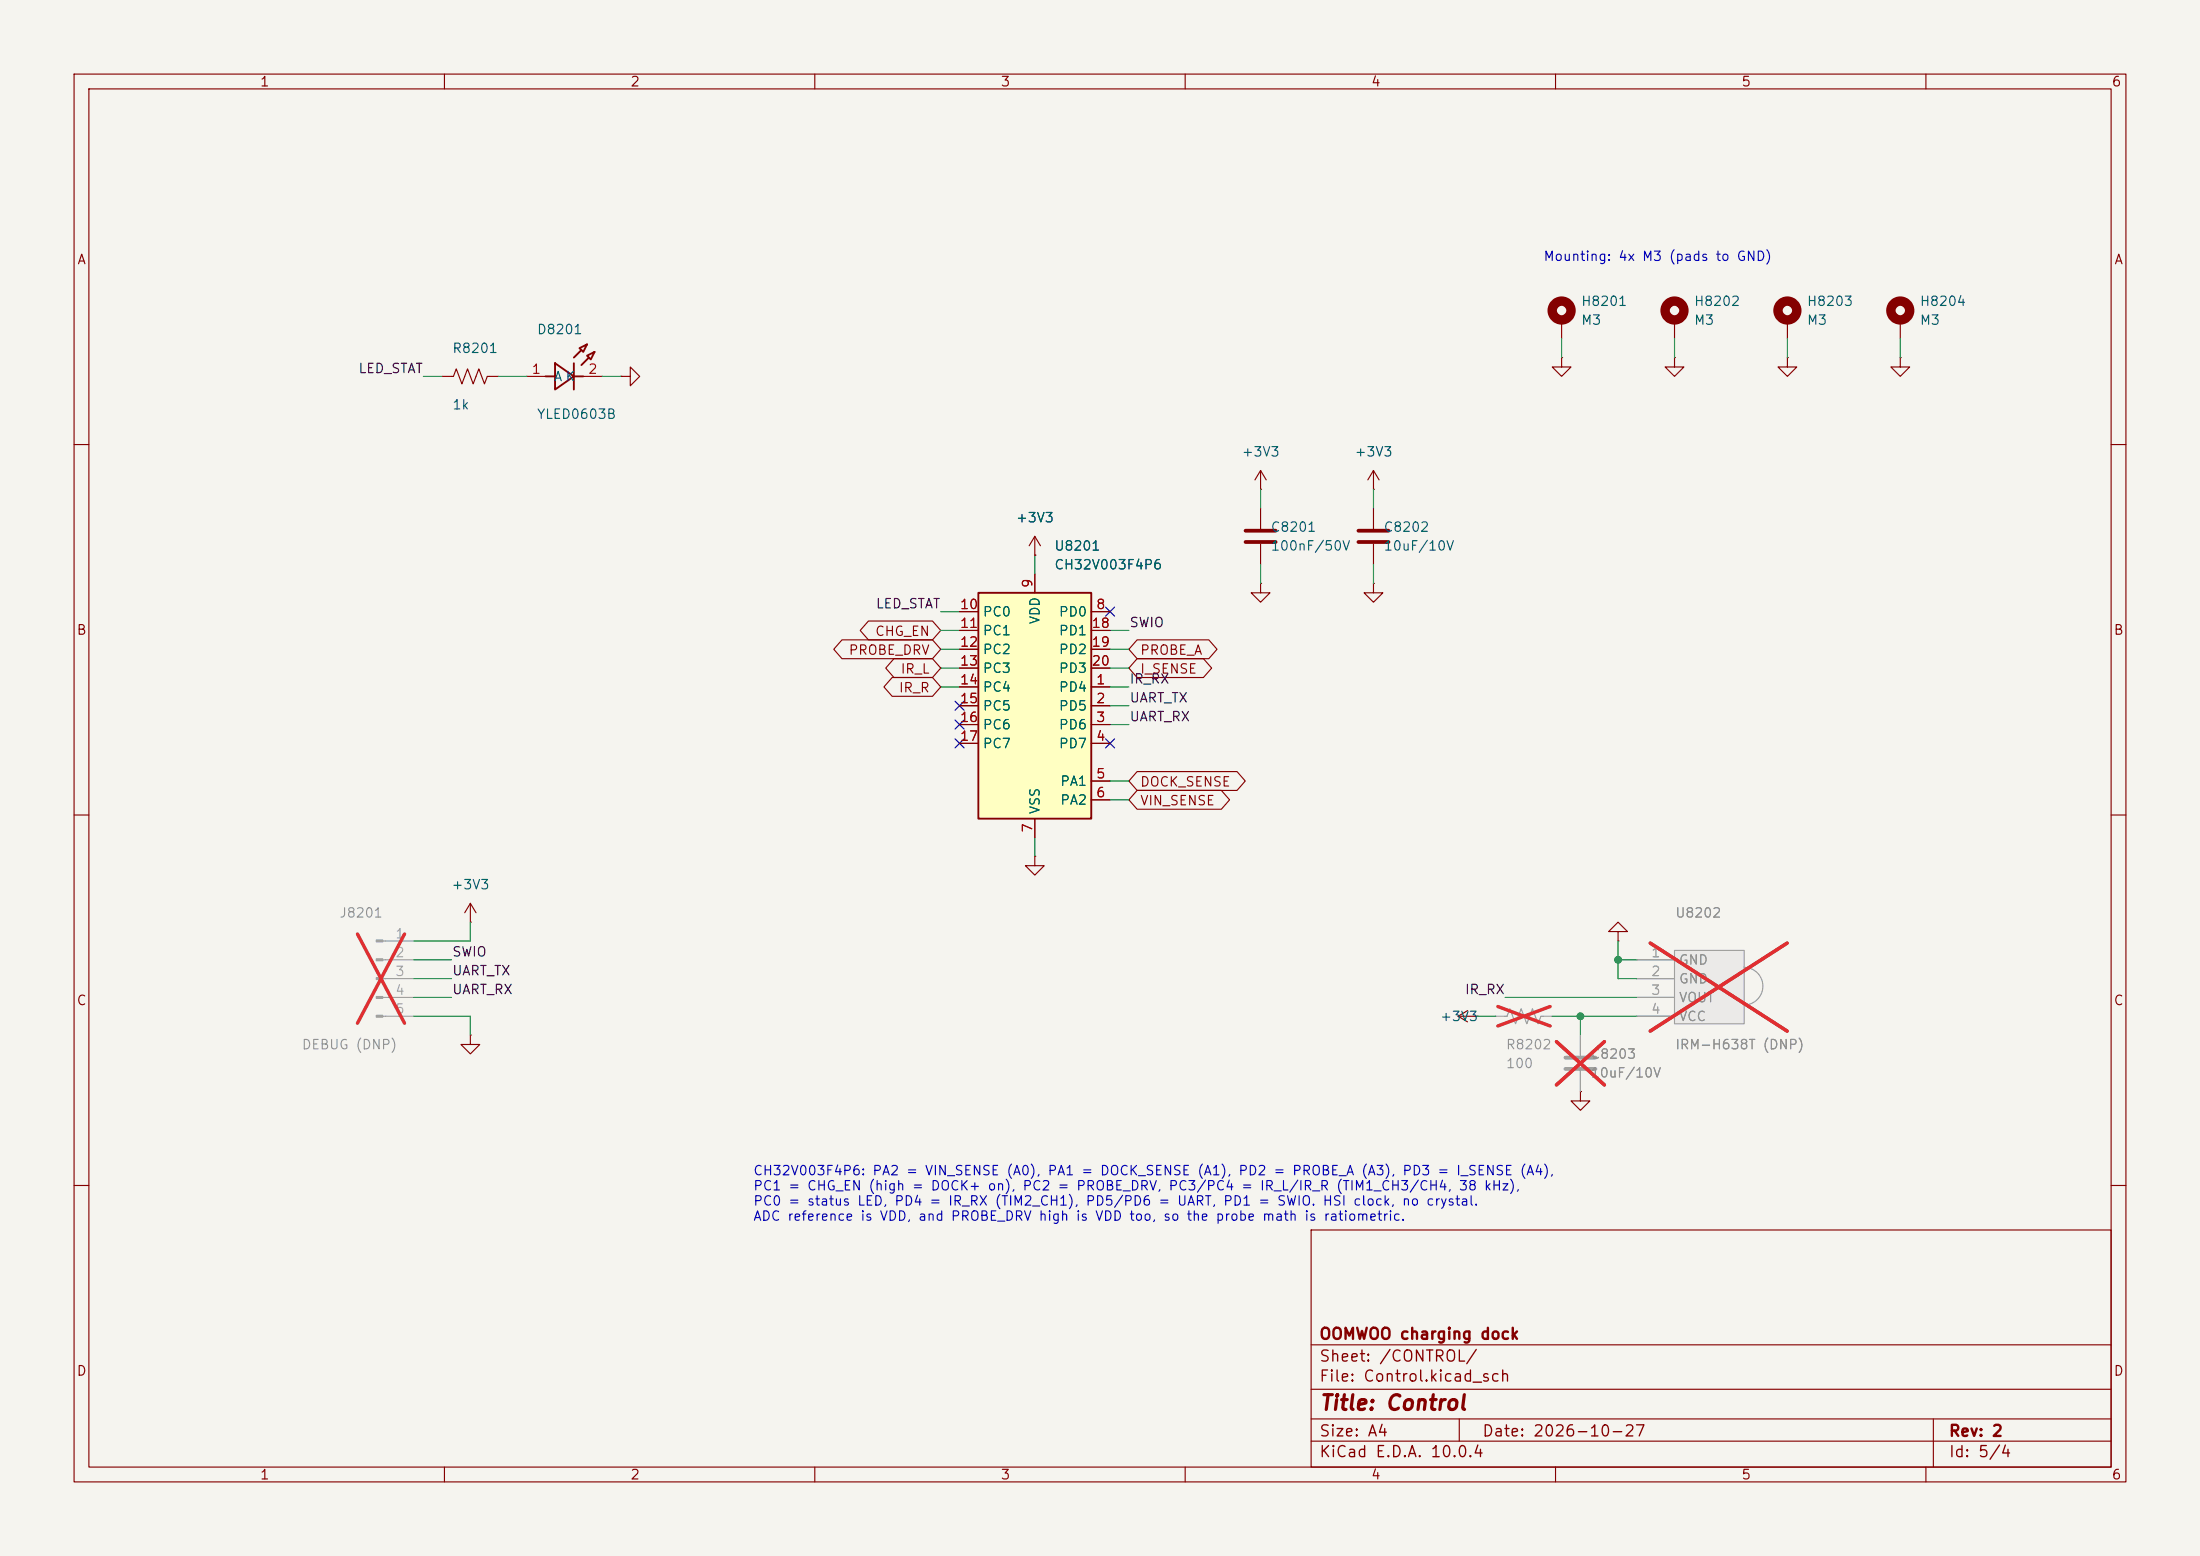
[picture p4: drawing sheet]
<svg xmlns="http://www.w3.org/2000/svg" width="297mm" height="210mm" viewBox="0 0 297 210" stroke-linecap="round" stroke-linejoin="round" font-family="sans-serif">
<path d="M0 0h297v210h-297z" fill="#f5f4ef" stroke="#f5f4ef" stroke-width=".14"/>
<g fill="none" stroke="#840000" stroke-width=".15">
<path d="M10 10h277v190h-277zM12 12h273v186h-273zM60 10v2M110 10v2M160 10v2M210 10v2M260 10v2M210.8 43.2v2.5M226.1 48.3v1.2h1.2l-1.2 1.3-1.3-1.3h1.3M226.1 48.3h.1M256.5 48.3v1.2h1.3l-1.3 1.3-1.2-1.3h1.2M256.5 48.3h.1"/>
<path d="M10 60h2M170.2 66h.1M170.2 78.7v1.3h1.2l-1.2 1.3-1.3-1.3h1.3M170.2 78.7h.1M170.2 63.5v2.5M170.2 68.6v2.8M170.2 73.4v2.8M170.2 63.5l-.8 1.3M170.2 63.5l.7 1.3M285 60h2M10 110h2M285 110h2"/>
<path d="M213.4 147.3v1.3h1.2l-1.2 1.3-1.3-1.3h1.3M213.4 147.3h.1M10 160h2M177 166h108v32h-108zM285 160h2M60 198v2M110 198v2M160 198v2M177 194.5h108M177 191.5h108M177 187.5h108M177 181.5h108"/>
<path d="M197 191.5v3M210 198v2M260 198v2M261 191.5v6.5"/>
</g>
<circle cx="210.8" cy="41.9" r="1.27" fill="none" stroke="#840000" stroke-width="1.3"/>
<path d="M168.1 71.6h4.1M168.1 73.2h4.1" fill="none" stroke="#840000" stroke-width=".51"/>
<path d="M226.1 128.3h9.4v9.9h-9.4z" fill="#ebeae8"/>
<path d="M201.9 137.2h1.6l.3-1.1 .8 2.1 .8-2.1 .7 2.1 .8-2.1 .7 2.1 .4-1h1.5M213.4 139.7v2.8M221 129.5h5.1M221 132.1h5.1M221 134.6h5.1M221 137.2h5.1M226.1 128.3h9.4v9.9h-9.4zM235.5 130.6a2.54 2.54 0 0 1 2.5 2.5 2.54 2.54 0 0 1-2.5 2.5M213.4 144.5v2.8" fill="none" stroke="#9c9b98" stroke-width=".15"/>
<path d="M202.2 135.8l7.1 2.7M209.3 135.8l-7.1 2.7M222.8 127.3l18.5 11.9M241.3 127.3l-18.5 11.9M210.1 140.6l6.5 5.8M216.6 140.6l-6.5 5.8" fill="none" stroke="#e12e31" stroke-width=".46"/>
<path d="M211.3 142.7h4.1M211.3 144.3h4.1" fill="none" stroke="#9c9b98" stroke-width=".51"/>
<g fill="none" stroke="#840000" stroke-width=".15">
<path d="M59.7 50.8h1.5l.4-1 .8 2 .7-2 .8 2 .7-2 .8 2 .4-1h1.5M83.8 50.8h1.3v-1.3l1.3 1.3-1.3 1.3v-1.3M83.8 50.8h.1M210.8 48.3v1.2h1.3l-1.3 1.3-1.3-1.3h1.3M210.8 48.3h.1M226.1 43.2v2.5M241.3 48.3v1.2h1.3l-1.3 1.3-1.3-1.3h1.3M241.3 48.3h.1M241.3 43.2v2.5M256.5 43.2v2.5M185.4 78.7v1.3h1.3l-1.3 1.3-1.3-1.3h1.3M185.4 78.7h.1"/>
<path d="M185.4 66h.1M185.4 63.5l-.7 1.3M185.4 63.5l.8 1.3M185.4 63.5v2.5M185.4 68.6v2.8M185.4 73.4v2.8M139.7 115.6v1.2h1.3l-1.3 1.3-1.3-1.3h1.3M139.7 115.6h.1M63.5 139.7v1.3h1.3l-1.3 1.2-1.3-1.2h1.3M63.5 139.7h.1M63.5 124.5h.1M63.5 121.9l-.8 1.3"/>
<path d="M63.5 121.9l.8 1.3M63.5 121.9v2.6M196.8 137.2l1.3 .7M196.8 137.2h2.6M198.1 136.4l-1.3 .8M199.4 137.2h.1M218.4 125.7h1.3l-1.3-1.2-1.2 1.2h1.2v1.3M218.4 127h.1"/>
</g>
<g fill="none" stroke="#840000" stroke-width="1.3">
<circle cx="226.1" cy="41.9" r="1.27"/>
<circle cx="241.3" cy="41.9" r="1.27"/>
<circle cx="256.5" cy="41.9" r="1.27"/>
</g>
<path d="M183.4 71.6h4.1M183.4 73.2h4.1" fill="none" stroke="#840000" stroke-width=".51"/>
<path d="M132.1 80h15.2v30.5h-15.2z" fill="#ffffc2"/>
<path d="M73.7 50.8h1.2M74.9 49l2.6 1.8-2.6 1.8zM77.5 50.8h1.2M77.5 49v3.6M78.2 47l1-.5-.5 1zM78.5 47.2l-1 1.1M79.2 48l1.1-.5-.5 1zM79.5 48.3l-1 1M132.1 80h15.2v30.5h-15.2z" fill="none" stroke="#840000" stroke-width=".25"/>
<g fill="none" stroke="#840000" stroke-width=".15">
<path d="M71.1 50.8h2.6M78.7 50.8h2.6M139.7 74.9h.1M139.7 72.4v2.5M139.7 77.5v2.5M139.7 72.4l-.8 1.3M139.7 72.4l.8 1.3M113.7 86.4h12.2l1.1 1.2-1.1 1.3h-12.2l-1.1-1.3zM117.2 83.8h8.7l1.1 1.3-1.1 1.3h-8.7l-1.1-1.3zM120.4 91.4h5.5l1.1 1.3-1.1 1.3h-5.5l-1.1-1.3zM120.7 88.9h5.2l1.1 1.3-1.1 1.2h-5.2l-1.1-1.2zM129.5 92.7h2.6"/>
<path d="M129.5 95.3h2.6M129.5 97.8h2.6M129.5 82.6h2.6M129.5 85.1h2.6M129.5 87.6h2.6M129.5 90.2h2.6M147.3 92.7h2.6M147.3 95.3h2.6M147.3 97.8h2.6M147.3 82.6h2.6M147.3 85.1h2.6M147.3 87.6h2.6"/>
<path d="M147.3 90.2h2.6M153.5 86.4h9.7l1.1 1.2-1.1 1.3h-9.7l-1.1-1.3zM153.5 88.9h9l1.1 1.3-1.1 1.2h-9l-1.1-1.2zM129.5 100.3h2.6M139.7 110.5v2.5M147.3 100.3h2.6M147.3 105.4h2.6M147.3 108h2.6M153.5 106.7h11.4l1.1 1.3-1.1 1.2h-11.4l-1.1-1.2zM153.5 104.1h13.5l1.1 1.3-1.1 1.3h-13.5l-1.1-1.3zM213.4 147.3h.1"/>
</g>
<g fill="#9c9b98" stroke="#9c9b98" stroke-width=".15">
<path d="M50.8 126.9h.9v.2h-.9z"/>
<path d="M50.8 129.4h.9v.3h-.9z"/>
<path d="M50.8 132h.9v.2h-.9z"/>
<path d="M50.8 134.5h.9v.2h-.9z"/>
<path d="M50.8 137h.9v.3h-.9z"/>
</g>
<path d="M51.7 127h4.2M51.7 129.5h4.2M51.7 132.1h4.2M51.7 134.6h4.2M51.7 137.2h4.2M213.4 139.7v2.8M221 129.5h5.1M221 132.1h5.1M221 134.6h5.1M221 137.2h5.1M213.4 144.5v2.8" fill="none" stroke="#9c9b98" stroke-width=".15"/>
<path d="M48.3 126.1l6.3 12M54.6 126.1l-6.3 12M222.8 127.3l18.5 11.9M241.3 127.3l-18.5 11.9M210.1 140.6l6.5 5.8M216.6 140.6l-6.5 5.8" fill="none" stroke="#e12e31" stroke-width=".46"/>
<g fill="none" stroke="#009600" stroke-width=".15">
<path d="M57.1 50.8h2.6M67.3 50.8h3.8M81.3 50.8h2.5M210.8 45.7v2.6M226.1 45.7v2.6M241.3 45.7v2.6M256.5 45.7v2.6M139.7 74.9v2.6M170.2 66v2.6M170.2 76.2v2.5M185.4 66v2.6M185.4 76.2v2.5"/>
<path d="M127 90.2h2.5M127 92.7h2.5M127 87.6h2.5M127 85.1h2.5M127 82.6h2.5M149.9 90.2h2.5M149.9 92.7h2.5M149.9 95.3h2.5M149.9 97.8h2.5M149.9 87.6h2.5M149.9 85.1h2.5M139.7 113v2.6"/>
<path d="M149.9 105.4h2.5M149.9 108h2.5M55.9 129.5h5.1M55.9 137.2h7.6v2.5M55.9 134.6h5.1M55.9 132.1h5.1M63.5 124.5v2.5h-7.6M199.4 137.2h2.5M203.2 134.6h17.8M209.5 137.2h11.5M213.4 137.2v2.5M218.4 129.5h2.6"/>
<path d="M218.4 127v5.1h2.6"/>
</g>
<path d="M128.9 94.6l1.2 1.3M128.9 97.2l1.2 1.2M128.9 99.7l1.2 1.2M130.1 94.6l-1.2 1.3M130.1 97.2l-1.2 1.2M130.1 99.7l-1.2 1.2M149.3 81.9l1.2 1.3M149.3 99.7l1.2 1.2M150.5 81.9l-1.2 1.3M150.5 99.7l-1.2 1.2" fill="none" stroke="#000084" stroke-width=".15"/>
<g fill="#009600" stroke="#009600" stroke-width=".14">
<circle cx="213.4" cy="137.2" r=".46"/>
<circle cx="218.4" cy="129.5" r=".46"/>
</g>
<text font-size="2" fill="#840000" x="178" y="190.8">Title: Control</text>
<g font-size="1.5" fill="#840000">
<text x="178" y="184.2">Sheet: /CONTROL/</text>
<text x="178" y="181.2">OOMWOO charging dock</text>
<text x="178" y="186.9">File: Control.kicad_sch</text>
<text x="178" y="197.1">KiCad E.D.A. 10.0.4</text>
<text x="178" y="194.3">Size: A4</text>
<text x="200" y="194.3">Date: 2026-10-27</text>
<text x="263" y="194.3">Rev: 2</text>
<text x="263" y="197.1">Id: 5/4</text>
</g>
<g font-size="1.3" fill="#840000">
<text x="35" y="12">1</text>
<text x="85" y="12">2</text>
<text x="135" y="12">3</text>
<text x="185" y="12">4</text>
<text x="235" y="12">5</text>
<text x="285" y="12">6</text>
<text x="10.3" y="36">A</text>
<text x="285.3" y="36">A</text>
<text x="10.3" y="86">B</text>
<text x="114.5" y="88.7">PROBE_DRV</text>
<text x="118.1" y="86.2">CHG_EN</text>
<text x="153.8" y="88.7">PROBE_A</text>
<text x="285.3" y="86">B</text>
<text x="121.3" y="93.8">IR_R</text>
<text x="121.5" y="91.2">IR_L</text>
<text x="153.8" y="91.2">I_SENSE</text>
<text x="153.8" y="106.5">DOCK_SENSE</text>
<text x="153.8" y="109">VIN_SENSE</text>
<text x="10.3" y="136">C</text>
<text x="285.3" y="136">C</text>
<text x="10.3" y="186">D</text>
<text x="285.3" y="186">D</text>
<text x="35" y="200">1</text>
<text x="85" y="200">2</text>
<text x="135" y="200">3</text>
<text x="185" y="200">4</text>
<text x="235" y="200">5</text>
<text x="285" y="200">6</text>
</g>
<g font-size="1.3" fill="#0000c2">
<text x="208.3" y="35.5">Mounting: 4x M3 (pads to GND)</text>
<text x="101.6" y="158.9">CH32V003F4P6: PA2 = VIN_SENSE (A0), PA1 = DOCK_SENSE (A1), PD2 = PROBE_A (A3), PD3 = I_SENSE (A4),</text>
<text x="101.6" y="161">PC1 = CHG_EN (high = DOCK+ on), PC2 = PROBE_DRV, PC3/PC4 = IR_L/IR_R (TIM1_CH3/CH4, 38 kHz),</text>
<text x="101.6" y="163">PC0 = status LED, PD4 = IR_RX (TIM2_CH1), PD5/PD6 = UART, PD1 = SWIO. HSI clock, no crystal.</text>
<text x="101.6" y="165.1">ADC reference is VDD, and PROBE_DRV high is VDD too, so the probe math is ratiometric.</text>
</g>
<g font-size="1.3" fill="#006464">
<text x="213.4" y="41.6">H8201</text>
<text x="228.6" y="41.6">H8202</text>
<text x="243.8" y="41.6">H8203</text>
<text x="259.1" y="41.6">H8204</text>
<text x="61" y="48">R8201</text>
<text x="72.4" y="45.4">D8201</text>
<text x="213.4" y="44.2">M3</text>
<text x="228.6" y="44.2">M3</text>
<text x="243.8" y="44.2">M3</text>
<text x="259.1" y="44.2">M3</text>
<text x="74.7" y="51.8">A K</text>
<text x="61" y="55.6">1k</text>
<text x="72.4" y="56.9">YLED0603B</text>
<text x="167.5" y="61.9">+3V3</text>
<text x="182.8" y="61.9">+3V3</text>
<text x="137.1" y="70.8">+3V3</text>
<text x="142.2" y="74.6">U8201</text>
<text x="142.2" y="77.2">CH32V003F4P6</text>
<text x="171.5" y="72.1">C8201</text>
<text x="171.5" y="74.6">100nF/50V</text>
<text x="186.7" y="74.6">10uF/10V</text>
<text x="186.7" y="72.1">C8202</text>
<text x="132.6" y="83.5">PC0</text>
<text x="142.9" y="83.5">PD0</text>
<text x="132.6" y="86.1">PC1</text>
<text x="132.6" y="88.6">PC2</text>
<text x="140.7" y="84.3" transform="rotate(-90 140.7 84.3)">VDD</text>
<text x="142.9" y="86.1">PD1</text>
<text x="142.9" y="88.6">PD2</text>
<text x="132.6" y="91.1">PC3</text>
<text x="132.6" y="93.7">PC4</text>
<text x="142.9" y="93.7">PD4</text>
<text x="142.9" y="91.1">PD3</text>
<text x="132.6" y="96.2">PC5</text>
<text x="132.6" y="98.8">PC6</text>
<text x="132.6" y="101.3">PC7</text>
<text x="142.9" y="96.2">PD5</text>
<text x="142.9" y="98.8">PD6</text>
<text x="142.9" y="101.3">PD7</text>
<text x="143" y="106.4">PA1</text>
<text x="140.7" y="110" transform="rotate(-90 140.7 110)">VSS</text>
<text x="143" y="108.9">PA2</text>
<text x="60.9" y="120.4">+3V3</text>
<text x="194.3" y="138.1">+3V3</text>
</g>
<g font-size="1.3" fill="#0f0f0f">
<text x="48.3" y="50.7">LED_STAT</text>
<text x="118.1" y="82.4">LED_STAT</text>
<text x="152.4" y="85">SWIO</text>
<text x="152.4" y="92.6">IR_RX</text>
<text x="152.4" y="95.1">UART_TX</text>
<text x="152.4" y="97.7">UART_RX</text>
<text x="61" y="129.4">SWIO</text>
<text x="61" y="132">UART_TX</text>
<text x="61" y="134.5">UART_RX</text>
<text x="197.7" y="134.5">IR_RX</text>
</g>
<g font-size="1.3" fill="#a90000">
<text x="71.7" y="50.8">1</text>
<text x="79.3" y="50.8">2</text>
<text x="129.5" y="82.5">10</text>
<text x="139.7" y="79.4" transform="rotate(-90 139.7 79.4)">9</text>
<text x="147.9" y="82.5">8</text>
<text x="129.5" y="85.1">11</text>
<text x="129.5" y="87.6">12</text>
<text x="147.3" y="85.1">18</text>
<text x="147.3" y="87.6">19</text>
<text x="129.5" y="90.1">13</text>
<text x="129.5" y="92.7">14</text>
<text x="129.5" y="95.2">15</text>
<text x="147.3" y="90.1">20</text>
<text x="147.9" y="92.7">1</text>
<text x="147.9" y="95.2">2</text>
<text x="129.5" y="97.8">16</text>
<text x="129.5" y="100.3">17</text>
<text x="147.9" y="97.8">3</text>
<text x="147.9" y="100.3">4</text>
<text x="147.9" y="105.4">5</text>
<text x="147.9" y="107.9">6</text>
<text x="139.7" y="112.5" transform="rotate(-90 139.7 112.5)">7</text>
</g>
<g font-size="1.3" fill="#939391">
<text x="45.7" y="124.2">J8201</text>
<text x="226.1" y="124.2">U8202</text>
<text x="226.6" y="130.5">GND</text>
<text x="226.6" y="133.1">GND</text>
<text x="226.6" y="135.6">VOUT</text>
<text x="40.6" y="141.9">DEBUG (DNP)</text>
<text x="203.2" y="141.9">R8202</text>
<text x="214.6" y="143.2">C8203</text>
<text x="226.1" y="141.9">IRM-H638T (DNP)</text>
<text x="226.6" y="138.1">VCC</text>
<text x="203.2" y="144.5">100</text>
<text x="214.6" y="145.8">10uF/10V</text>
</g>
<g font-size="1.3" fill="#a5a4a2">
<text x="53.3" y="127">1</text>
<text x="53.3" y="129.5">2</text>
<text x="222.8" y="129.5">1</text>
<text x="53.3" y="132.1">3</text>
<text x="53.3" y="134.6">4</text>
<text x="53.3" y="137.1">5</text>
<text x="222.8" y="132.1">2</text>
<text x="222.8" y="134.6">3</text>
<text x="222.8" y="137.1">4</text>
</g>
</svg>
